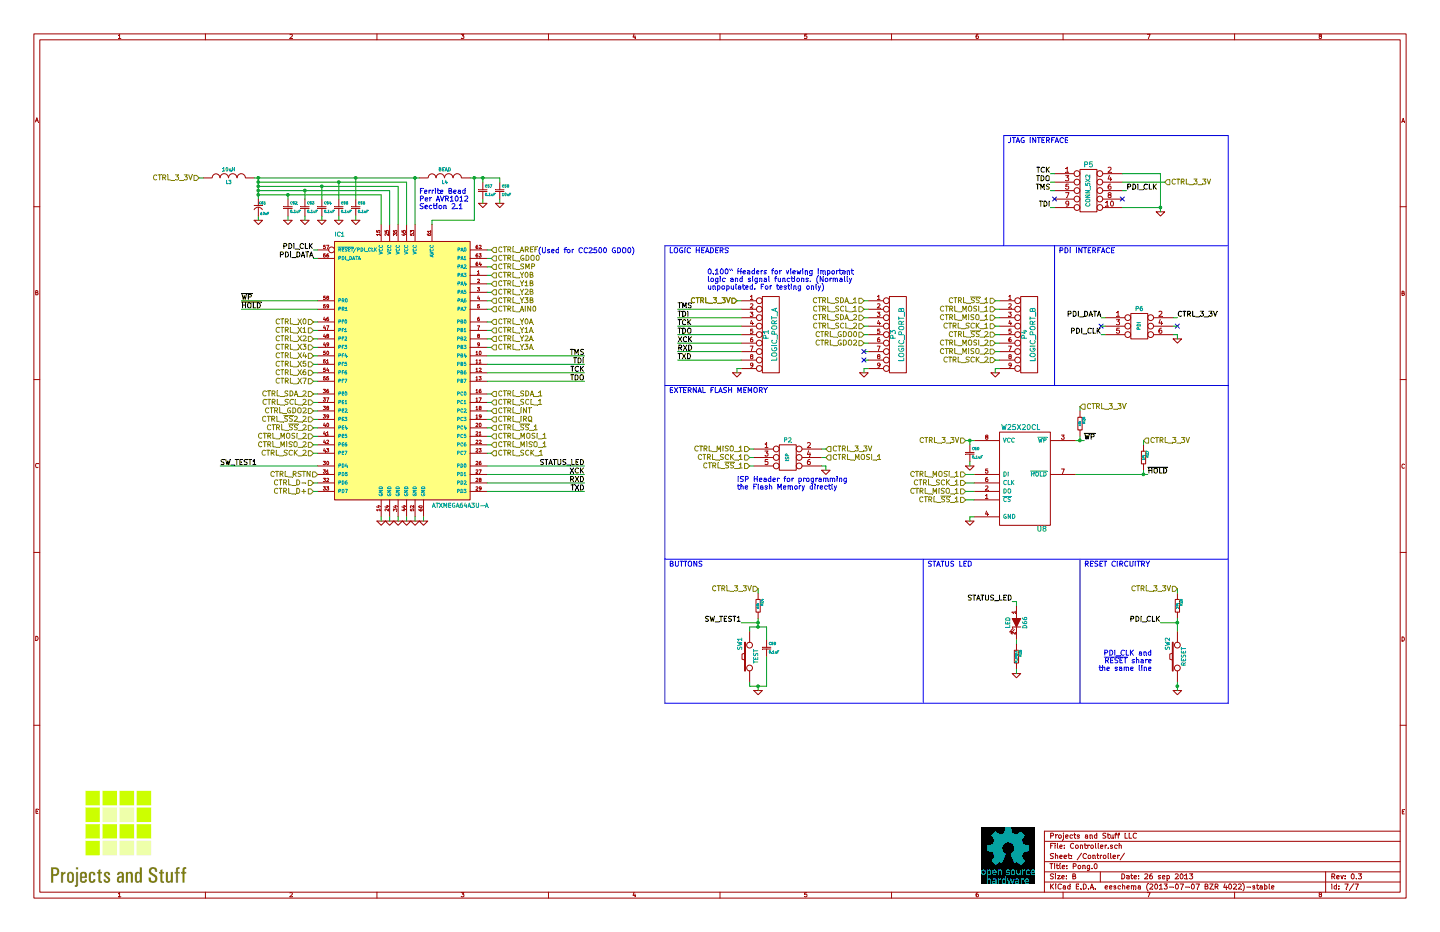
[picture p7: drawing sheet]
EESchema Schematic File Version 2
LIBS:power
LIBS:device
LIBS:transistors
LIBS:conn
LIBS:linear
LIBS:regul
LIBS:74xx
LIBS:cmos4000
LIBS:adc-dac
LIBS:memory
LIBS:xilinx
LIBS:special
LIBS:microcontrollers
LIBS:dsp
LIBS:microchip
LIBS:analog_switches
LIBS:motorola
LIBS:texas
LIBS:intel
LIBS:audio
LIBS:interface
LIBS:digital-audio
LIBS:philips
LIBS:display
LIBS:cypress
LIBS:siliconi
LIBS:opto
LIBS:atmel
LIBS:contrib
LIBS:valves
LIBS:Pong.0
LIBS:bq24163
LIBS:usb-micro-b
LIBS:IP4234CZ6
LIBS:Pong.0-cache
EELAYER 27 0
EELAYER END
$Descr B 17000 11000
encoding utf-8
Sheet 7 7
Title "Pong.0"
Date "26 sep 2013"
Rev "0.3"
Comp "Projects and Stuff LLC"
Comment1 ""
Comment2 ""
Comment3 ""
Comment4 ""
$EndDescr
$Comp
L CSMALL C57
U 1 1
P 5700 2250
F 0 "C57" H 5725 2300 30  0000 L CNN
F 1 "0.1uF" H 5725 2200 30  0000 L CNN
F 2 "~" H 5700 2250 60  0000 C CNN
F 3 "~" H 5700 2250 60  0000 C CNN
	1    5700 2250
	1    0    0    -1  
$EndComp
$Comp
L CSMALL C56
U 1 1
P 4200 2450
F 0 "C56" H 4225 2500 30  0000 L CNN
F 1 "0.1uF" H 4225 2400 30  0000 L CNN
F 2 "~" H 4200 2450 60  0000 C CNN
F 3 "~" H 4200 2450 60  0000 C CNN
	1    4200 2450
	1    0    0    -1  
$EndComp
$Comp
L CSMALL C55
U 1 1
P 4000 2450
F 0 "C55" H 4025 2500 30  0000 L CNN
F 1 "0.1uF" H 4025 2400 30  0000 L CNN
F 2 "~" H 4000 2450 60  0000 C CNN
F 3 "~" H 4000 2450 60  0000 C CNN
	1    4000 2450
	1    0    0    -1  
$EndComp
$Comp
L CSMALL C54
U 1 1
P 3800 2450
F 0 "C54" H 3825 2500 30  0000 L CNN
F 1 "0.1uF" H 3825 2400 30  0000 L CNN
F 2 "~" H 3800 2450 60  0000 C CNN
F 3 "~" H 3800 2450 60  0000 C CNN
	1    3800 2450
	1    0    0    -1  
$EndComp
$Comp
L GND #PWR066
U 1 1
P 3800 2600
F 0 "#PWR066" H 3800 2600 30  0001 C CNN
F 1 "GND" H 3800 2530 30  0001 C CNN
F 2 "" H 3800 2600 60  0000 C CNN
F 3 "" H 3800 2600 60  0000 C CNN
	1    3800 2600
	1    0    0    -1  
$EndComp
$Comp
L GND #PWR067
U 1 1
P 4000 2600
F 0 "#PWR067" H 4000 2600 30  0001 C CNN
F 1 "GND" H 4000 2530 30  0001 C CNN
F 2 "" H 4000 2600 60  0000 C CNN
F 3 "" H 4000 2600 60  0000 C CNN
	1    4000 2600
	1    0    0    -1  
$EndComp
$Comp
L GND #PWR068
U 1 1
P 4200 2600
F 0 "#PWR068" H 4200 2600 30  0001 C CNN
F 1 "GND" H 4200 2530 30  0001 C CNN
F 2 "" H 4200 2600 60  0000 C CNN
F 3 "" H 4200 2600 60  0000 C CNN
	1    4200 2600
	1    0    0    -1  
$EndComp
$Comp
L GND #PWR069
U 1 1
P 5700 2400
F 0 "#PWR069" H 5700 2400 30  0001 C CNN
F 1 "GND" H 5700 2330 30  0001 C CNN
F 2 "" H 5700 2400 60  0000 C CNN
F 3 "" H 5700 2400 60  0000 C CNN
	1    5700 2400
	1    0    0    -1  
$EndComp
$Comp
L GND #PWR070
U 1 1
P 3050 2600
F 0 "#PWR070" H 3050 2600 30  0001 C CNN
F 1 "GND" H 3050 2530 30  0001 C CNN
F 2 "" H 3050 2600 60  0000 C CNN
F 3 "" H 3050 2600 60  0000 C CNN
	1    3050 2600
	1    0    0    -1  
$EndComp
$Comp
L INDUCTOR L3
U 1 1
P 2700 2100
F 0 "L3" V 2650 2100 40  0000 C CNN
F 1 "10uH" V 2800 2100 40  0000 C CNN
F 2 "~" H 2700 2100 60  0000 C CNN
F 3 "~" H 2700 2100 60  0000 C CNN
	1    2700 2100
	0    -1   -1   0   
$EndComp
$Comp
L CSMALL C58
U 1 1
P 5900 2250
F 0 "C58" H 5925 2300 30  0000 L CNN
F 1 "10uF" H 5925 2200 30  0000 L CNN
F 2 "~" H 5900 2250 60  0000 C CNN
F 3 "~" H 5900 2250 60  0000 C CNN
	1    5900 2250
	1    0    0    -1  
$EndComp
$Comp
L GND #PWR071
U 1 1
P 5900 2400
F 0 "#PWR071" H 5900 2400 30  0001 C CNN
F 1 "GND" H 5900 2330 30  0001 C CNN
F 2 "" H 5900 2400 60  0000 C CNN
F 3 "" H 5900 2400 60  0000 C CNN
	1    5900 2400
	1    0    0    -1  
$EndComp
$Comp
L INDUCTOR L4
U 1 1
P 5250 2100
F 0 "L4" V 5200 2100 40  0000 C CNN
F 1 "BEAD" V 5350 2100 40  0000 C CNN
F 2 "~" H 5250 2100 60  0000 C CNN
F 3 "~" H 5250 2100 60  0000 C CNN
	1    5250 2100
	0    -1   -1   0   
$EndComp
Text HLabel 2350 2100 0    60   Input ~ 0
CTRL_3_3V
Text HLabel 3700 4650 0    60   Input ~ 0
CTRL_SDA_2
Text HLabel 3700 4750 0    60   Input ~ 0
CTRL_SCL_2
Text HLabel 5800 3250 2    60   Input ~ 0
CTRL_Y0B
Text HLabel 5800 3350 2    60   Input ~ 0
CTRL_Y1B
Text HLabel 5800 3450 2    60   Input ~ 0
CTRL_Y2B
Text HLabel 5800 3550 2    60   Input ~ 0
CTRL_Y3B
Text HLabel 5800 3800 2    60   Input ~ 0
CTRL_Y0A
Text HLabel 5800 3900 2    60   Input ~ 0
CTRL_Y1A
Text HLabel 5800 4000 2    60   Input ~ 0
CTRL_Y2A
Text HLabel 5800 4100 2    60   Input ~ 0
CTRL_Y3A
Text HLabel 3700 3800 0    60   Input ~ 0
CTRL_X0
Text HLabel 3700 3900 0    60   Input ~ 0
CTRL_X1
Text HLabel 3700 4000 0    60   Input ~ 0
CTRL_X2
Text HLabel 3700 4100 0    60   Input ~ 0
CTRL_X3
Text HLabel 3700 4200 0    60   Input ~ 0
CTRL_X4
Text HLabel 3700 4300 0    60   Input ~ 0
CTRL_X5
Text HLabel 3700 4400 0    60   Input ~ 0
CTRL_X6
Text HLabel 3700 4500 0    60   Input ~ 0
CTRL_X7
Text HLabel 3700 5050 0    60   Input ~ 0
CTRL_~SS~_2
Text HLabel 3700 5150 0    60   Input ~ 0
CTRL_MOSI_2
Text HLabel 3700 5250 0    60   Input ~ 0
CTRL_MISO_2
Text HLabel 3700 5350 0    60   Input ~ 0
CTRL_SCK_2
EndData
$EndBitmap
EndData
$EndBitmap
$Comp
L CONN_9 P1
U 1 1
P 9100 3950
F 0 "P1" V 9050 3950 60  0000 C CNN
F 1 "LOGIC_PORT_A" V 9150 3950 60  0000 C CNN
F 2 "" H 9100 3950 60  0000 C CNN
F 3 "" H 9100 3950 60  0000 C CNN
	1    9100 3950
	1    0    0    -1  
$EndComp
Text Notes 8350 3250 0    60   ~ 0
0.100" Headers for viewing important\nlogic and signal functions. (Normally\nunpopulated. For testing only)
$Comp
L CONN_9 P3
U 1 1
P 10600 3950
F 0 "P3" V 10550 3950 60  0000 C CNN
F 1 "LOGIC_PORT_B" V 10650 3950 60  0000 C CNN
F 2 "" H 10600 3950 60  0000 C CNN
F 3 "" H 10600 3950 60  0000 C CNN
	1    10600 3950
	1    0    0    -1  
$EndComp
$Comp
L GND #PWR072
U 1 1
P 8700 4400
F 0 "#PWR072" H 8700 4400 30  0001 C CNN
F 1 "GND" H 8700 4330 30  0001 C CNN
F 2 "" H 8700 4400 60  0000 C CNN
F 3 "" H 8700 4400 60  0000 C CNN
	1    8700 4400
	1    0    0    -1  
$EndComp
$Comp
L GND #PWR073
U 1 1
P 10200 4400
F 0 "#PWR073" H 10200 4400 30  0001 C CNN
F 1 "GND" H 10200 4330 30  0001 C CNN
F 2 "" H 10200 4400 60  0000 C CNN
F 3 "" H 10200 4400 60  0000 C CNN
	1    10200 4400
	1    0    0    -1  
$EndComp
$Comp
L CONN_3X2 P6
U 1 1
P 13450 3900
F 0 "P6" H 13450 4150 50  0000 C CNN
F 1 "PDI" V 13450 3950 40  0000 C CNN
F 2 "" H 13450 3900 60  0000 C CNN
F 3 "" H 13450 3900 60  0000 C CNN
	1    13450 3900
	1    0    0    -1  
$EndComp
Text Notes 7900 4650 0    60   ~ 12
EXTERNAL FLASH MEMORY
Text Notes 7900 3000 0    60   ~ 12
LOGIC HEADERS
Text Notes 12500 3000 0    60   ~ 12
PDI INTERFACE
$Comp
L GND #PWR074
U 1 1
P 11450 6150
F 0 "#PWR074" H 11450 6150 30  0001 C CNN
F 1 "GND" H 11450 6080 30  0001 C CNN
F 2 "" H 11450 6150 60  0000 C CNN
F 3 "" H 11450 6150 60  0000 C CNN
	1    11450 6150
	1    0    0    -1  
$EndComp
$Comp
L CSMALL C60
U 1 1
P 11450 5350
F 0 "C60" H 11475 5400 30  0000 L CNN
F 1 "0.1uF" H 11475 5300 30  0000 L CNN
F 2 "~" H 11450 5350 60  0000 C CNN
F 3 "~" H 11450 5350 60  0000 C CNN
	1    11450 5350
	1    0    0    -1  
$EndComp
$Comp
L GND #PWR075
U 1 1
P 11450 5500
F 0 "#PWR075" H 11450 5500 30  0001 C CNN
F 1 "GND" H 11450 5430 30  0001 C CNN
F 2 "" H 11450 5500 60  0000 C CNN
F 3 "" H 11450 5500 60  0000 C CNN
	1    11450 5500
	1    0    0    -1  
$EndComp
$Comp
L W25X20CL U8
U 1 1
P 12100 5750
F 0 "U8" H 12300 5250 60  0000 C CNN
F 1 "W25X20CL" H 12050 6450 60  0000 C CNN
F 2 "~" H 12250 5550 60  0000 C CNN
F 3 "~" H 12250 5550 60  0000 C CNN
	1    12100 5750
	1    0    0    -1  
$EndComp
$Comp
L R_SMALL R26
U 1 1
P 12750 5000
F 0 "R26" H 12790 4950 28  0000 C CNN
F 1 "10k" H 12750 5000 22  0000 C CNN
F 2 "~" H 12750 5000 60  0000 C CNN
F 3 "~" H 12750 5000 60  0000 C CNN
	1    12750 5000
	0    -1   -1   0   
$EndComp
$Comp
L R_SMALL R27
U 1 1
P 13500 5400
F 0 "R27" H 13540 5350 28  0000 C CNN
F 1 "10k" H 13500 5400 22  0000 C CNN
F 2 "~" H 13500 5400 60  0000 C CNN
F 3 "~" H 13500 5400 60  0000 C CNN
	1    13500 5400
	0    -1   -1   0   
$EndComp
Text HLabel 11400 5200 0    60   Input ~ 0
CTRL_3_3V
Text HLabel 12750 4800 2    60   Input ~ 0
CTRL_3_3V
Text HLabel 13500 5200 2    60   Input ~ 0
CTRL_3_3V
Text HLabel 5800 3650 2    60   Input ~ 0
CTRL_AIN0
Text HLabel 3700 5700 0    60   Input ~ 0
CTRL_D-
Text HLabel 3700 5800 0    60   Input ~ 0
CTRL_D+
$Comp
L ATXMEGA64A3U-A IC1
U 1 1
P 4750 4350
F 0 "IC1" H 3950 5900 50  0000 L BNN
F 1 "ATXMEGA64A3U-A" H 5100 2700 50  0000 L BNN
F 2 "TQFP64" H 4100 2750 50  0001 C CNN
F 3 "" H 4750 4350 60  0000 C CNN
	1    4750 4350
	1    0    0    -1  
$EndComp
$Comp
L CSMALL C53
U 1 1
P 3600 2450
F 0 "C53" H 3625 2500 30  0000 L CNN
F 1 "0.1uF" H 3625 2400 30  0000 L CNN
F 2 "~" H 3600 2450 60  0000 C CNN
F 3 "~" H 3600 2450 60  0000 C CNN
	1    3600 2450
	1    0    0    -1  
$EndComp
$Comp
L CSMALL C52
U 1 1
P 3400 2450
F 0 "C52" H 3425 2500 30  0000 L CNN
F 1 "0.1uF" H 3425 2400 30  0000 L CNN
F 2 "~" H 3400 2450 60  0000 C CNN
F 3 "~" H 3400 2450 60  0000 C CNN
	1    3400 2450
	1    0    0    -1  
$EndComp
$Comp
L GND #PWR076
U 1 1
P 3400 2600
F 0 "#PWR076" H 3400 2600 30  0001 C CNN
F 1 "GND" H 3400 2530 30  0001 C CNN
F 2 "" H 3400 2600 60  0000 C CNN
F 3 "" H 3400 2600 60  0000 C CNN
	1    3400 2600
	1    0    0    -1  
$EndComp
$Comp
L GND #PWR077
U 1 1
P 3600 2600
F 0 "#PWR077" H 3600 2600 30  0001 C CNN
F 1 "GND" H 3600 2530 30  0001 C CNN
F 2 "" H 3600 2600 60  0000 C CNN
F 3 "" H 3600 2600 60  0000 C CNN
	1    3600 2600
	1    0    0    -1  
$EndComp
Text HLabel 5800 4650 2    60   Input ~ 0
CTRL_SDA_1
Text HLabel 5800 4750 2    60   Input ~ 0
CTRL_SCL_1
Text HLabel 5800 5050 2    60   Input ~ 0
CTRL_~SS~_1
Text HLabel 5800 5150 2    60   Input ~ 0
CTRL_MOSI_1
Text HLabel 5800 5250 2    60   Input ~ 0
CTRL_MISO_1
Text HLabel 5800 5350 2    60   Input ~ 0
CTRL_SCK_1
$Comp
L GND #PWR078
U 1 1
P 4500 6150
F 0 "#PWR078" H 4500 6150 30  0001 C CNN
F 1 "GND" H 4500 6080 30  0001 C CNN
F 2 "" H 4500 6150 60  0000 C CNN
F 3 "" H 4500 6150 60  0000 C CNN
	1    4500 6150
	1    0    0    -1  
$EndComp
$Comp
L GND #PWR079
U 1 1
P 4600 6150
F 0 "#PWR079" H 4600 6150 30  0001 C CNN
F 1 "GND" H 4600 6080 30  0001 C CNN
F 2 "" H 4600 6150 60  0000 C CNN
F 3 "" H 4600 6150 60  0000 C CNN
	1    4600 6150
	1    0    0    -1  
$EndComp
$Comp
L GND #PWR080
U 1 1
P 4700 6150
F 0 "#PWR080" H 4700 6150 30  0001 C CNN
F 1 "GND" H 4700 6080 30  0001 C CNN
F 2 "" H 4700 6150 60  0000 C CNN
F 3 "" H 4700 6150 60  0000 C CNN
	1    4700 6150
	1    0    0    -1  
$EndComp
$Comp
L GND #PWR081
U 1 1
P 4800 6150
F 0 "#PWR081" H 4800 6150 30  0001 C CNN
F 1 "GND" H 4800 6080 30  0001 C CNN
F 2 "" H 4800 6150 60  0000 C CNN
F 3 "" H 4800 6150 60  0000 C CNN
	1    4800 6150
	1    0    0    -1  
$EndComp
$Comp
L GND #PWR082
U 1 1
P 4900 6150
F 0 "#PWR082" H 4900 6150 30  0001 C CNN
F 1 "GND" H 4900 6080 30  0001 C CNN
F 2 "" H 4900 6150 60  0000 C CNN
F 3 "" H 4900 6150 60  0000 C CNN
	1    4900 6150
	1    0    0    -1  
$EndComp
$Comp
L GND #PWR083
U 1 1
P 5000 6150
F 0 "#PWR083" H 5000 6150 30  0001 C CNN
F 1 "GND" H 5000 6080 30  0001 C CNN
F 2 "" H 5000 6150 60  0000 C CNN
F 3 "" H 5000 6150 60  0000 C CNN
	1    5000 6150
	1    0    0    -1  
$EndComp
$Comp
L CONN_9 P4
U 1 1
P 12150 3950
F 0 "P4" V 12100 3950 60  0000 C CNN
F 1 "LOGIC_PORT_B" V 12200 3950 60  0000 C CNN
F 2 "" H 12150 3950 60  0000 C CNN
F 3 "" H 12150 3950 60  0000 C CNN
	1    12150 3950
	1    0    0    -1  
$EndComp
$Comp
L GND #PWR084
U 1 1
P 11750 4400
F 0 "#PWR084" H 11750 4400 30  0001 C CNN
F 1 "GND" H 11750 4330 30  0001 C CNN
F 2 "" H 11750 4400 60  0000 C CNN
F 3 "" H 11750 4400 60  0000 C CNN
	1    11750 4400
	1    0    0    -1  
$EndComp
$Comp
L CONN_3X2 P2
U 1 1
P 9300 5450
F 0 "P2" H 9300 5700 50  0000 C CNN
F 1 "ISP" V 9300 5500 40  0000 C CNN
F 2 "" H 9300 5450 60  0000 C CNN
F 3 "" H 9300 5450 60  0000 C CNN
	1    9300 5450
	1    0    0    -1  
$EndComp
Text Notes 8700 5700 0    60   ~ 0
ISP Header for programming\nthe Flash Memory directly
Text Notes 4950 2300 0    60   ~ 0
Ferrite Bead\nPer AVR1012\nSection 2.1
$Comp
L CSMALL C59
U 1 1
P 9050 7650
F 0 "C59" H 9075 7700 30  0000 L CNN
F 1 "0.1uF" H 9075 7600 30  0000 L CNN
F 2 "~" H 9050 7650 60  0000 C CNN
F 3 "~" H 9050 7650 60  0000 C CNN
	1    9050 7650
	1    0    0    -1  
$EndComp
$Comp
L SW_PUSH SW1
U 1 1
P 8850 7750
F 0 "SW1" H 9000 7860 50  0000 C CNN
F 1 "TEST" H 8850 7670 50  0000 C CNN
F 2 "~" H 8850 7750 60  0000 C CNN
F 3 "~" H 8850 7750 60  0000 C CNN
	1    8850 7750
	0    -1   -1   0   
$EndComp
$Comp
L R_SMALL R24
U 1 1
P 8950 7150
F 0 "R24" H 8990 7100 28  0000 C CNN
F 1 "10k" H 8950 7150 22  0000 C CNN
F 2 "~" H 8950 7150 60  0000 C CNN
F 3 "~" H 8950 7150 60  0000 C CNN
	1    8950 7150
	0    -1   -1   0   
$EndComp
$Comp
L GND #PWR085
U 1 1
P 8950 8150
F 0 "#PWR085" H 8950 8150 30  0001 C CNN
F 1 "GND" H 8950 8080 30  0001 C CNN
F 2 "" H 8950 8150 60  0000 C CNN
F 3 "" H 8950 8150 60  0000 C CNN
	1    8950 8150
	1    0    0    -1  
$EndComp
Text Label 8750 7350 2    60   ~ 0
SW_TEST1
$Comp
L SW_PUSH SW2
U 1 1
P 13900 7750
F 0 "SW2" H 14050 7860 50  0000 C CNN
F 1 "RESET" H 13900 7670 50  0000 C CNN
F 2 "~" H 13900 7750 60  0000 C CNN
F 3 "~" H 13900 7750 60  0000 C CNN
	1    13900 7750
	0    -1   -1   0   
$EndComp
$Comp
L R_SMALL R28
U 1 1
P 13900 7150
F 0 "R28" H 13940 7100 28  0000 C CNN
F 1 "10k" H 13900 7150 22  0000 C CNN
F 2 "~" H 13900 7150 60  0000 C CNN
F 3 "~" H 13900 7150 60  0000 C CNN
	1    13900 7150
	0    -1   -1   0   
$EndComp
$Comp
L GND #PWR086
U 1 1
P 13900 8150
F 0 "#PWR086" H 13900 8150 30  0001 C CNN
F 1 "GND" H 13900 8080 30  0001 C CNN
F 2 "" H 13900 8150 60  0000 C CNN
F 3 "" H 13900 8150 60  0000 C CNN
	1    13900 8150
	1    0    0    -1  
$EndComp
Text Label 13700 7350 2    60   ~ 0
PDI_CLK
Text Label 3700 2950 2    60   ~ 0
PDI_CLK
Text Label 3700 3050 2    60   ~ 0
PDI_DATA
Text HLabel 8950 6950 0    60   Input ~ 0
CTRL_3_3V
Text HLabel 13900 6950 0    60   Input ~ 0
CTRL_3_3V
Text Notes 13600 7750 2    60   ~ 0
PDI_CLK and\n~RESET~ share\nthe same line
Text Label 13000 3750 2    60   ~ 0
PDI_DATA
Text Label 13900 3750 0    60   ~ 0
CTRL_3_3V
NoConn ~ 13000 3850
NoConn ~ 13900 3850
Text Label 13000 3950 2    60   ~ 0
PDI_CLK
$Comp
L GND #PWR087
U 1 1
P 13900 4000
F 0 "#PWR087" H 13900 4000 30  0001 C CNN
F 1 "GND" H 13900 3930 30  0001 C CNN
F 2 "" H 13900 4000 60  0000 C CNN
F 3 "" H 13900 4000 60  0000 C CNN
	1    13900 4000
	1    0    0    -1  
$EndComp
Text Notes 7900 6700 0    60   ~ 12
BUTTONS
Text Notes 12800 6700 0    60   ~ 12
RESET CIRCUITRY
Text HLabel 10200 3550 0    60   Input ~ 0
CTRL_SDA_1
Text HLabel 10200 3650 0    60   Input ~ 0
CTRL_SCL_1
Text HLabel 10200 3750 0    60   Input ~ 0
CTRL_SDA_2
Text HLabel 10200 3850 0    60   Input ~ 0
CTRL_SCL_2
Text HLabel 11750 3950 0    60   Input ~ 0
CTRL_~SS~_2
Text HLabel 11750 4050 0    60   Input ~ 0
CTRL_MOSI_2
Text HLabel 11750 4150 0    60   Input ~ 0
CTRL_MISO_2
Text HLabel 11750 4250 0    60   Input ~ 0
CTRL_SCK_2
Text HLabel 11750 3550 0    60   Input ~ 0
CTRL_~SS~_1
Text HLabel 11750 3650 0    60   Input ~ 0
CTRL_MOSI_1
Text HLabel 11750 3750 0    60   Input ~ 0
CTRL_MISO_1
Text HLabel 11750 3850 0    60   Input ~ 0
CTRL_SCK_1
Text HLabel 8700 3550 0    60   Input ~ 0
CTRL_3_3V
Text HLabel 11400 5600 0    60   Input ~ 0
CTRL_MOSI_1
Text HLabel 11400 5700 0    60   Input ~ 0
CTRL_SCK_1
Text HLabel 11400 5800 0    60   Input ~ 0
CTRL_MISO_1
Text HLabel 11400 5900 0    60   Input ~ 0
CTRL_~SS~_1
Text Label 12800 5200 0    60   ~ 0
~WP
Text Label 13550 5600 0    60   ~ 0
~HOLD
Text Label 2850 3550 0    60   ~ 0
~WP
Text Label 2850 3650 0    60   ~ 0
~HOLD
Text Label 6900 4200 2    60   ~ 0
TMS
Text Label 6900 4300 2    60   ~ 0
TDI
Text Label 2600 5500 0    60   ~ 0
SW_TEST1
Text Label 8000 3650 0    60   ~ 0
TMS
Text Label 8000 3750 0    60   ~ 0
TDI
Text Label 8000 3850 0    60   ~ 0
TCK
Text Label 8000 3950 0    60   ~ 0
TDO
$Comp
L CONN_5X2 P5
U 1 1
P 12850 2250
F 0 "P5" H 12850 2550 60  0000 C CNN
F 1 "CONN_5X2" V 12850 2250 50  0000 C CNN
F 2 "" H 12850 2250 60  0000 C CNN
F 3 "" H 12850 2250 60  0000 C CNN
	1    12850 2250
	1    0    0    -1  
$EndComp
NoConn ~ 12450 2350
NoConn ~ 13250 2350
Text Label 13300 2250 0    60   ~ 0
PDI_CLK
Text Label 12400 2050 2    60   ~ 0
TCK
Text Label 12400 2150 2    60   ~ 0
TDO
Text Label 12400 2450 2    60   ~ 0
TDI
Text Label 12400 2250 2    60   ~ 0
TMS
$Comp
L GND #PWR088
U 1 1
P 13700 2500
F 0 "#PWR088" H 13700 2500 30  0001 C CNN
F 1 "GND" H 13700 2430 30  0001 C CNN
F 2 "" H 13700 2500 60  0000 C CNN
F 3 "" H 13700 2500 60  0000 C CNN
	1    13700 2500
	1    0    0    -1  
$EndComp
Text HLabel 8700 3550 0    60   Input ~ 0
CTRL_3_3V
Text HLabel 13750 2150 2    60   Input ~ 0
CTRL_3_3V
Text Notes 11900 1700 0    60   ~ 12
JTAG INTERFACE
Text Label 6900 5600 2    60   ~ 0
XCK
Text Label 6900 5700 2    60   ~ 0
RXD
Text Label 6900 5800 2    60   ~ 0
TXD
Text Label 8000 4050 0    60   ~ 0
XCK
Text Label 8000 4150 0    60   ~ 0
RXD
Text Label 8000 4250 0    60   ~ 0
TXD
Text HLabel 5800 3150 2    60   Input ~ 0
CTRL_SMP
$Comp
L R_SMALL R25
U 1 1
P 12000 7750
F 0 "R25" H 12040 7700 28  0000 C CNN
F 1 "R_SMALL" H 12000 7750 22  0000 C CNN
F 2 "~" H 12000 7750 60  0000 C CNN
F 3 "~" H 12000 7750 60  0000 C CNN
	1    12000 7750
	0    -1   -1   0   
$EndComp
$Comp
L GND #PWR089
U 1 1
P 12000 7950
F 0 "#PWR089" H 12000 7950 30  0001 C CNN
F 1 "GND" H 12000 7880 30  0001 C CNN
F 2 "" H 12000 7950 60  0000 C CNN
F 3 "" H 12000 7950 60  0000 C CNN
	1    12000 7950
	1    0    0    -1  
$EndComp
$Comp
L LED D66
U 1 1
P 12000 7350
F 0 "D66" H 12000 7450 50  0000 C CNN
F 1 "LED" H 12000 7250 50  0000 C CNN
F 2 "~" H 12000 7350 60  0000 C CNN
F 3 "~" H 12000 7350 60  0000 C CNN
	1    12000 7350
	0    1    1    0   
$EndComp
Text Notes 10950 6700 0    60   ~ 12
STATUS LED
Text Label 11950 7100 2    60   ~ 0
STATUS_LED
Text Label 6900 5500 2    60   ~ 0
STATUS_LED
Text HLabel 5800 2950 2    60   Input ~ 0
CTRL_AREF
Text HLabel 5800 3050 2    60   Input ~ 0
CTRL_GDO0
Text HLabel 3700 4850 0    60   Input ~ 0
CTRL_GDO2
Text Notes 6350 3000 0    60   ~ 0
(Used for CC2500 GDO0)
Text HLabel 9750 5400 2    60   Input ~ 0
CTRL_MOSI_1
Text HLabel 8850 5400 0    60   Input ~ 0
CTRL_SCK_1
Text HLabel 8850 5300 0    60   Input ~ 0
CTRL_MISO_1
Text HLabel 9750 5300 2    60   Input ~ 0
CTRL_3_3V
$Comp
L GND #PWR090
U 1 1
P 9750 5550
F 0 "#PWR090" H 9750 5550 30  0001 C CNN
F 1 "GND" H 9750 5480 30  0001 C CNN
F 2 "" H 9750 5550 60  0000 C CNN
F 3 "" H 9750 5550 60  0000 C CNN
	1    9750 5550
	1    0    0    -1  
$EndComp
Text HLabel 8850 5500 0    60   Input ~ 0
CTRL_~SS~_1
Text HLabel 10200 3950 0    60   Input ~ 0
CTRL_GDO0
Text HLabel 10200 4050 0    60   Input ~ 0
CTRL_GDO2
Wire Wire Line
	5750 3050 5800 3050
Wire Wire Line
	5750 3150 5800 3150
Wire Wire Line
	5750 3250 5800 3250
Wire Wire Line
	5750 3350 5800 3350
Wire Wire Line
	5750 3450 5800 3450
Wire Wire Line
	5750 3550 5800 3550
Wire Wire Line
	5750 4200 6900 4200
Wire Wire Line
	5750 4300 6900 4300
Wire Wire Line
	2600 5500 3750 5500
Wire Wire Line
	5750 4650 5800 4650
Wire Wire Line
	5750 4750 5800 4750
Wire Wire Line
	2850 3550 3750 3550
Wire Wire Line
	2850 3650 3750 3650
Wire Wire Line
	5750 3800 5800 3800
Wire Wire Line
	5750 3900 5800 3900
Wire Wire Line
	5750 4000 5800 4000
Wire Wire Line
	5750 4100 5800 4100
Wire Wire Line
	3750 3800 3700 3800
Wire Wire Line
	3750 3900 3700 3900
Wire Wire Line
	3800 2550 3800 2600
Wire Wire Line
	4000 2550 4000 2600
Wire Wire Line
	4200 2550 4200 2600
Wire Wire Line
	5700 2350 5700 2400
Wire Wire Line
	3050 2200 4700 2200
Wire Wire Line
	4700 2200 4700 2650
Wire Wire Line
	3050 2150 4800 2150
Wire Wire Line
	4800 2150 4800 2650
Wire Wire Line
	3000 2100 4950 2100
Wire Wire Line
	4900 2100 4900 2650
Wire Wire Line
	3050 2550 3050 2600
Wire Wire Line
	2400 2100 2350 2100
Wire Wire Line
	5900 2350 5900 2400
Wire Wire Line
	5550 2100 5900 2100
Wire Wire Line
	5700 2100 5700 2150
Wire Wire Line
	5900 2100 5900 2150
Connection ~ 5700 2100
Wire Wire Line
	5600 2100 5600 2600
Wire Wire Line
	5600 2600 5100 2600
Wire Wire Line
	5100 2600 5100 2650
Connection ~ 5600 2100
Connection ~ 4900 2100
Wire Wire Line
	3700 4650 3750 4650
Wire Wire Line
	3700 4750 3750 4750
Wire Wire Line
	3700 4850 3750 4850
Wire Wire Line
	3700 4950 3750 4950
Wire Wire Line
	8750 3550 8700 3550
Wire Wire Line
	8000 3650 8750 3650
Wire Wire Line
	8000 3750 8750 3750
Wire Wire Line
	8000 3850 8750 3850
Wire Wire Line
	8000 3950 8750 3950
Wire Wire Line
	8000 4050 8750 4050
Wire Wire Line
	8000 4150 8750 4150
Wire Wire Line
	8000 4250 8750 4250
Wire Wire Line
	8750 4350 8700 4350
Wire Wire Line
	10250 3550 10200 3550
Wire Wire Line
	10250 3650 10200 3650
Wire Wire Line
	10250 3750 10200 3750
Wire Wire Line
	10250 3850 10200 3850
Wire Wire Line
	10250 3950 10200 3950
Wire Wire Line
	10250 4050 10200 4050
Wire Wire Line
	10250 4150 10200 4150
Wire Wire Line
	10250 4250 10200 4250
Wire Wire Line
	10250 4350 10200 4350
Wire Wire Line
	8700 4350 8700 4400
Wire Wire Line
	10200 4350 10200 4400
Wire Wire Line
	13050 3750 13000 3750
Wire Wire Line
	13050 3850 13000 3850
Wire Wire Line
	13050 3950 13000 3950
Wire Wire Line
	13850 3750 13900 3750
Wire Wire Line
	13850 3850 13900 3850
Wire Wire Line
	13850 3950 13900 3950
Wire Notes Line
	7850 2900 7850 8300
Wire Notes Line
	7850 4550 14500 4550
Wire Notes Line
	7850 6600 14500 6600
Wire Notes Line
	7850 2900 14500 2900
Wire Wire Line
	11500 6100 11450 6100
Wire Wire Line
	11450 6100 11450 6150
Wire Wire Line
	11450 5450 11450 5500
Wire Wire Line
	11400 5200 11500 5200
Wire Wire Line
	11450 5200 11450 5250
Connection ~ 11450 5200
Wire Wire Line
	11500 5600 11400 5600
Wire Wire Line
	11500 5700 11400 5700
Wire Wire Line
	11500 5800 11400 5800
Wire Wire Line
	11500 5900 11400 5900
Wire Wire Line
	12750 5200 12750 5150
Wire Wire Line
	13500 5600 13500 5550
Connection ~ 13500 5600
Connection ~ 12750 5200
Wire Wire Line
	12700 5600 13550 5600
Wire Wire Line
	12700 5200 12800 5200
Wire Wire Line
	12750 4850 12750 4800
Wire Wire Line
	13500 5250 13500 5200
Wire Wire Line
	5750 3650 5800 3650
Wire Wire Line
	3750 4000 3700 4000
Wire Wire Line
	3750 4100 3700 4100
Wire Wire Line
	3750 4200 3700 4200
Wire Wire Line
	3750 4300 3700 4300
Wire Wire Line
	3750 4400 3700 4400
Wire Wire Line
	3750 4500 3700 4500
Wire Wire Line
	3750 3050 3700 3050
Wire Wire Line
	3750 2950 3700 2950
Wire Wire Line
	3400 2550 3400 2600
Wire Wire Line
	3600 2550 3600 2600
Wire Wire Line
	4600 2250 4600 2650
Wire Wire Line
	3050 2250 4600 2250
Wire Wire Line
	4500 2300 4500 2650
Wire Wire Line
	3050 2300 4500 2300
Wire Wire Line
	4200 2350 4200 2100
Connection ~ 4200 2100
Wire Wire Line
	4000 2350 4000 2150
Connection ~ 4000 2150
Wire Wire Line
	3800 2350 3800 2200
Connection ~ 3800 2200
Wire Wire Line
	3600 2350 3600 2250
Connection ~ 3600 2250
Wire Wire Line
	3400 2350 3400 2300
Connection ~ 3400 2300
Wire Wire Line
	3050 2350 3050 2100
Connection ~ 3050 2100
Connection ~ 3050 2150
Connection ~ 3050 2200
Connection ~ 3050 2250
Connection ~ 3050 2300
Wire Wire Line
	5750 5050 5800 5050
Wire Wire Line
	5750 5150 5800 5150
Wire Wire Line
	5750 5250 5800 5250
Wire Wire Line
	5750 5350 5800 5350
Wire Wire Line
	5750 5500 6900 5500
Wire Wire Line
	5750 5600 6900 5600
Wire Wire Line
	5750 5700 6900 5700
Wire Wire Line
	5750 5800 6900 5800
Wire Wire Line
	5750 4850 5800 4850
Wire Wire Line
	5750 4950 5800 4950
Wire Wire Line
	3700 5700 3750 5700
Wire Wire Line
	3700 5800 3750 5800
Wire Wire Line
	3750 5050 3700 5050
Wire Wire Line
	3750 5150 3700 5150
Wire Wire Line
	3750 5250 3700 5250
Wire Wire Line
	3750 5350 3700 5350
Wire Wire Line
	4500 6100 4500 6150
Wire Wire Line
	4600 6100 4600 6150
Wire Wire Line
	4700 6100 4700 6150
Wire Wire Line
	4800 6100 4800 6150
Wire Wire Line
	4900 6100 4900 6150
Wire Wire Line
	5000 6100 5000 6150
Wire Wire Line
	11800 3550 11750 3550
Wire Wire Line
	11800 3650 11750 3650
Wire Wire Line
	11800 3750 11750 3750
Wire Wire Line
	11800 3850 11750 3850
Wire Wire Line
	11800 3950 11750 3950
Wire Wire Line
	11800 4050 11750 4050
Wire Wire Line
	11800 4150 11750 4150
Wire Wire Line
	11800 4250 11750 4250
Wire Wire Line
	11800 4350 11750 4350
Wire Wire Line
	11750 4350 11750 4400
Wire Wire Line
	8850 7450 8850 7400
Wire Wire Line
	8850 7400 9050 7400
Wire Wire Line
	8950 7300 8950 7400
Wire Wire Line
	9050 7400 9050 7550
Connection ~ 8950 7400
Wire Wire Line
	8850 8050 8850 8100
Wire Wire Line
	8850 8100 9050 8100
Wire Wire Line
	9050 8100 9050 7750
Wire Wire Line
	8950 8100 8950 8150
Connection ~ 8950 8100
Wire Wire Line
	8950 7350 8750 7350
Connection ~ 8950 7350
Wire Wire Line
	13900 7300 13900 7450
Wire Wire Line
	13900 8050 13900 8150
Connection ~ 13900 8100
Wire Wire Line
	13900 7350 13700 7350
Connection ~ 13900 7350
Wire Wire Line
	13900 7000 13900 6950
Wire Wire Line
	8950 7000 8950 6950
Wire Wire Line
	13900 3950 13900 4000
Wire Notes Line
	12450 2900 12450 4550
Wire Notes Line
	14500 1600 14500 8300
Wire Notes Line
	14500 8300 7850 8300
Wire Notes Line
	12750 6600 12750 8300
Wire Wire Line
	13250 2050 13700 2050
Wire Wire Line
	13250 2150 13750 2150
Wire Wire Line
	13250 2250 13300 2250
Wire Wire Line
	13250 2450 13700 2450
Wire Wire Line
	12450 2450 12400 2450
Wire Wire Line
	12450 2250 12400 2250
Wire Wire Line
	12450 2150 12400 2150
Wire Wire Line
	12450 2050 12400 2050
Wire Wire Line
	13700 2050 13700 2500
Connection ~ 13700 2450
Wire Notes Line
	11850 1600 11850 2900
Wire Wire Line
	12000 7150 12000 7100
Wire Wire Line
	12000 7100 11950 7100
Wire Wire Line
	12000 7550 12000 7600
Wire Wire Line
	12000 7900 12000 7950
Wire Wire Line
	9750 5500 9750 5550
Wire Wire Line
	9750 5500 9700 5500
Wire Wire Line
	8850 5300 8900 5300
Wire Wire Line
	8850 5400 8900 5400
Wire Wire Line
	8850 5500 8900 5500
Wire Wire Line
	9700 5300 9750 5300
Wire Wire Line
	9700 5400 9750 5400
Wire Notes Line
	10900 6600 10900 8300
Wire Notes Line
	11850 1600 14500 1600
Text Label 6900 4400 2    60   ~ 0
TCK
Text Label 6900 4500 2    60   ~ 0
TDO
Wire Wire Line
	5750 4400 6900 4400
Wire Wire Line
	5750 4500 6900 4500
Text HLabel 3700 4950 0    60   Input ~ 0
CTRL_~SS~2_2
Text HLabel 5800 4850 2    60   Input ~ 0
CTRL_INT
Text HLabel 5800 4950 2    60   Input ~ 0
CTRL_IRQ
$Comp
L CPOLSMALL C51
U 1 1
P 3050 2500
F 0 "C51" H 3100 2600 28  0000 C CNN
F 1 "10uF" H 3075 2475 28  0000 L CNN
F 2 "~" H 3050 2500 60  0000 C CNN
F 3 "~" H 3050 2500 60  0000 C CNN
	1    3050 2500
	1    0    0    -1  
$EndComp
Text HLabel 3750 5600 0    60   Input ~ 0
CTRL_RSTN
NoConn ~ 10200 4150
NoConn ~ 10200 4250
Wire Wire Line
	5750 2950 5800 2950
$EndSCHEMATC
